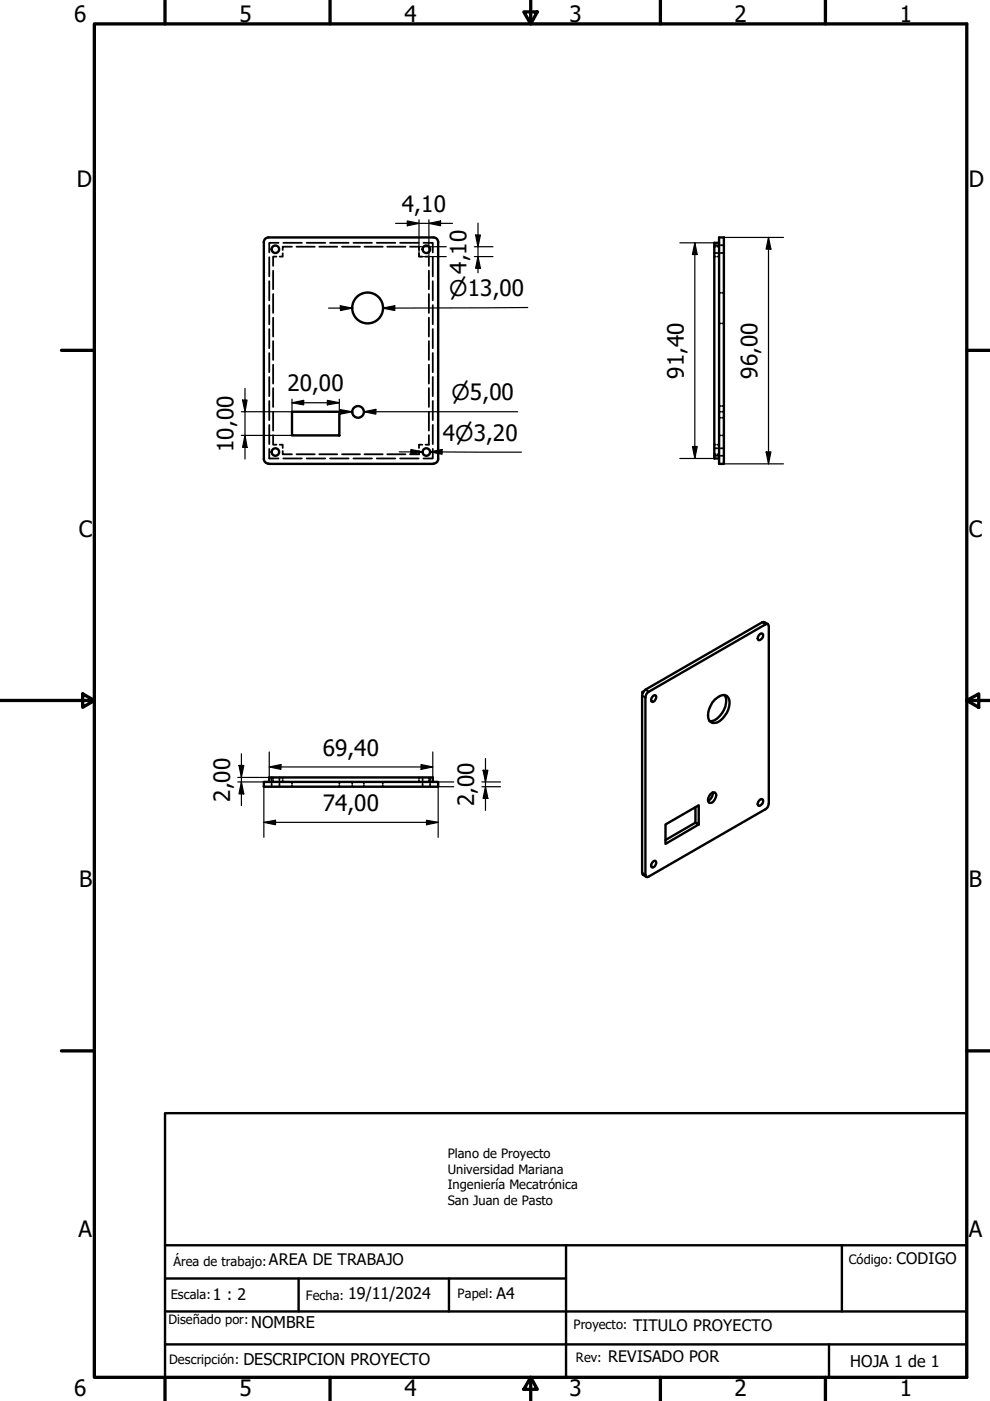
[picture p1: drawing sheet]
<svg xmlns="http://www.w3.org/2000/svg" width="210mm" height="297mm" viewBox="0 0 210 297" stroke-linecap="round" stroke-linejoin="round" font-family="sans-serif">
<!-- layer: Oculto (ISO) -->
<g fill="none" stroke="#000" stroke-width=".38">
<path d="M57.1 54.5v4.1M57.1 59.6v4.1M57.9 57.4v3.9M58.6 54.4h-.7v2M59.1 51.5h-2v2M59.9 53.7v.7h-.6M60.1 51.5h3.9M61.9 52.3h-2v.7M62.9 52.3h3.8M65 51.5h4M67.7 52.3h3.8M70 51.5h3.9"/>
<path d="M72.5 52.3h3.8M74.9 51.5h4M77.3 52.3h3.9M79.9 51.5h3.9M82.1 52.3h3.9M84.8 51.5h4M86.9 52.3h1.9v.7M88.8 53.7v.7h.7M89.8 51.5h2v2M90.2 54.4h.7v2M90.9 57.4v3.9M91.8 54.5v4.1"/>
<path d="M91.8 59.6v4.1M151.4 52.3h.4M151.4 54.4h.4M151.4 52h.7M151.4 53.6h.7M152.1 52.3h.4M152.1 54.4h.4M152.8 52h.7M152.8 53.6h.7M57.1 64.7v4.1M57.1 69.8v4M57.1 74.9v4"/>
<path d="M57.1 79.9v4.1M57.9 62.3v4M57.9 67.4v4M57.9 72.3v4M57.9 77.3v4M90.9 62.3v4M90.9 67.4v4M90.9 72.3v4M90.9 77.3v4M91.8 64.7v4.1M91.8 69.8v4M91.8 74.9v4"/>
<path d="M91.8 79.9v4.1M152.5 62.1h.3M152.5 68.6h.3M153.1 62.1h.4M153.1 68.6h.4M57.1 95.2v2h2M57.1 85v4.1M57.1 90.1v4.1M57.9 92.3v2h.7M57.9 82.3v4M57.9 87.3v4M59.3 94.3h.6v.7"/>
<path d="M59.9 95.6v.7h2M60.1 97.2h3.9M62.9 96.3h3.8M65 97.2h4M67.7 96.3h3.8M70 97.2h3.9M72.5 96.3h3.8M74.9 97.2h4M77.3 96.3h3.9M79.9 97.2h3.9M82.1 96.3h3.9M84.8 97.2h4"/>
<path d="M88.8 95.6v.7h-1.9M89.5 94.3h-.7v.7M90.9 92.3v2h-.7M90.9 82.3v4M90.9 87.3v4M91.8 95.2v2h-2M91.8 85v4.1M91.8 90.1v4.1M151.4 94.3h.4M151.4 96.3h.4M151.4 95h.7M151.4 96.6h.7"/>
<path d="M152.1 94.3h.4M152.1 96.3h.4M152.5 92.3h.3M152.5 87.3h.3M152.5 86.1h.3M152.5 88.6h.3M152.8 95h.7M152.8 96.6h.7M153.1 92.3h.4M153.1 87.3h.4M153.1 86.1h.4M153.1 88.6h.4"/>
<path d="M57.6 164.8v.7M57.6 166.2v.6M57.9 164.8v.3M57.9 165.5v.3M59.2 164.8v.7M59.2 166.2v.6M59.9 164.8v.3M59.9 165.5v.3M61.9 165.8v.4M61.9 166.5v.3M71.9 165.8v.4M71.9 166.5v.3"/>
<path d="M74.7 165.8v.4M74.7 166.5v.3M77.2 165.8v.4M77.2 166.5v.3M81.2 165.8v.4M81.2 166.5v.3M88.8 164.8v.3M88.8 165.5v.3M89.6 164.8v.7M89.6 166.2v.6M90.9 164.8v.3M90.9 165.5v.3"/>
<path d="M91.2 164.8v.7M91.2 166.2v.6"/>
</g>
<!-- layer: Visible (ISO) -->
<g fill="none" stroke="#000" stroke-width=".51">
<path d="M56.9 50.3h35M56.9 50.3a.98 .98 0 0 0-1 1v46a.99 .99 0 0 0 1 1M91.9 50.3a.98 .98 0 0 1 1 1v46a.99 .99 0 0 1-1 1M152.5 50.3h1v48h-1zM152.5 51.5h-1.1v45.7h1.1M56.9 98.3h35M61.9 87.3h10v5h-10zM160.9 134.7l.5-.4 .3 .1a.85 .85 0 0 1-.1 .9 .85 .85 0 0 1-.9 .3v-.6zM162.8 132.3l-.7-.4h-.5l-24.8 14.3a1.63 1.63 0 0 0-.7 1.3v37.5l.1 .3 .8 .6M136.2 146.7l.1 .1M136.5 146.6l-.3 .1v.3M137.3 146.9l25-14.5 .5-.1 .2 .5v37.6a1.4 1.4 0 0 1-.7 1.2l-24.8 14.3h-.5l-.2-.4v-37.6z"/>
<path d="M138.6 147.5l.4-.1a1.01 1.01 0 0 1-.7 1.4l-.2-.1a1.05 1.05 0 0 1 .5-1.2zM151.6 148.3a2.3 2.3 0 0 1 2.5-.7 3.2 3.2 0 0 1-.4 4.2 2.31 2.31 0 0 1-3 1.3 2.87 2.87 0 0 1 0-3.5zM153.6 147.4a3.8 3.8 0 0 1-1 4.4 2.45 2.45 0 0 1-2.2 1.1M55.9 165.8h37v1h-37zM57.1 165.8v-1h34.7v1M147.4 171.2v3.2l-6.3 3.7M147.4 174.4l.7 .4-7 4.1v-4.1l7-4.1v4.1M150.6 168.4l.4-.3 .6-.1a.97 .97 0 0 1 0 1.5 .83 .83 0 0 1-.6 .7 .83 .83 0 0 1-.8-.2 1.74 1.74 0 0 1 .4-1.6zM151.1 168a1.82 1.82 0 0 1-1 1.8M160.9 169.8l.5-.4 .3 .1a.85 .85 0 0 1-.1 .9 .85 .85 0 0 1-.9 .3v-.6zM138.3 182.9l.5-.4h.2a1.01 1.01 0 0 1-.7 1.4 .69 .69 0 0 1 0-1z"/>
<circle cx="58.4" cy="52.8" r=".79"/>
<circle cx="90.4" cy="52.8" r=".79"/>
<circle cx="77.9" cy="65.3" r="3.3"/>
<circle cx="58.4" cy="95.8" r=".79"/>
<circle cx="75.9" cy="87.3" r="1.24"/>
<circle cx="90.4" cy="95.8" r=".79"/>
</g>
<!-- layer: Visible fina (ISO) -->
<path d="M161.6 131.9l.7 .5M136.1 147.5l.7 .4M136.8 146.2l.7 .5M136.1 185l.7 .5" fill="none" stroke="#000" stroke-width=".38"/>
<path d="M35 236h170v56h-170zM35 271.1h85M35 278.1h170M35 264h170M63.3 271.1v7M95.2 271.1v7M120 264v28M178.5 264v14.1M35 285h170M175.8 285v7" fill="none" stroke="#000" stroke-width=".51"/>
<!-- layer: Borde (ISO) -->
<g fill="none" stroke="#000" stroke-width=".7">
<path d="M20 5.1h185v286.9h-185zM35 0v5.1M70 0v5.1M111.1 2.5h2.8l-1.4 2.6zM112.5 0v5.1M140 0v5.1M175 0v5.1M13 74.3h7M205 74.3h5M0 148.5h20M17.5 147.1l2.5 1.4-2.5 1.5zM205 148.5l2.5-1.4v2.9z"/>
<path d="M205 148.5h5M13 222.8h7M205 222.8h5M35 292v5M70 292v5M112.5 292l1.4 2.6h-2.8zM112.5 292v5M140 292v5M175 292v5"/>
</g>
<!-- layer: Cota (ISO) -->
<g fill="none" stroke="#000" stroke-width=".25">
<path d="M83.9 47.4h12M86.4 46.8l2.4 .6-2.4 .5zM88.8 46.6v7.8h5.8M88.8 52.3h5.8M90.9 47.4l2.5-.6v1.1zM90.9 46.6v7.8M100.6 54.4h3.9M100.6 52.3h3.9M100.8 49.8h1.1l-.6 2.5zM101.3 54.4l.6 2.5h-1.1zM101.3 47.3v10.5M144.1 51.5h7.3"/>
<path d="M147.3 51.5l.5 2.5h-1zM147.3 51.5v45.7M153.5 50.3h12.6M162.9 50.3l.5 2.5h-1zM162.9 50.3v48M69.7 65.3h5M72.1 64.8l2.6 .5-2.5 .5zM81.2 65.3l2.5-.5v1zM111.9 65.2l-30.7 .1h2.5M51.2 92.3h10.7M51.4 84.8h1l-.5 2.5zM51.9 92.3l.5 2.6h-1z"/>
<path d="M51.9 82.3v15M61.9 85.4l2.5-.5v.9zM61.9 85.4h10M61.9 84.6v2.7h-10.7M69.4 84.9l2.5 .5-2.5 .4zM71.9 84.6v2.7M72.1 86.9l2.6 .4-2.6 .5zM74.7 87.3l-5 .1M77.2 87.3l2.5-.5v1zM79.7 87.3h-2.5h32.5M84.6 95.8h5M87.1 95.3l2.5 .5-2.5 .5z"/>
<path d="M91.2 95.8l2.5-.5v1zM93.7 95.8h-2.5l19.4 .1M144.1 97.2h7.3M146.8 94.7h1l-.5 2.5zM153.5 98.3h12.6M162.4 95.8h1l-.5 2.5zM51.2 159.8v11M57.1 159.4v5.4h-6.7M91.8 159.4v5.4M50.4 165.8h6.7M50.7 162.3h1l-.5 2.5zM51.2 165.8l.5 2.5h-1z"/>
<path d="M55.9 174.4l2.5-.5v1zM55.9 174.4h37M55.9 166.8v10.7M57.1 162.6l2.5-.5v1zM57.1 162.6h34.7M89.3 162.1l2.5 .5-2.5 .5zM90.4 173.9l2.5 .5-2.5 .5zM92.9 165.8h3.3M96.2 166.8h-3.3v10.7M102.2 165.8h3.9M102.2 166.8h3.9M102.4 163.3h1l-.5 2.5z"/>
<path d="M102.9 166.8l.5 2.5h-1zM102.9 160.8v11"/>
</g>
<g fill="#000">
<path d="M86.4 46.8l2.4 .6-2.4 .5zM90.9 47.4l2.5-.6v1.1zM100.8 49.8h1.1l-.6 2.5zM101.3 54.4l.6 2.5h-1.1zM147.3 51.5l.5 2.5h-1zM162.9 50.3l.5 2.5h-1zM72.1 64.8l2.6 .5-2.5 .5zM81.2 65.3l2.5-.5v1zM51.4 84.8h1l-.5 2.5zM51.9 92.3l.5 2.6h-1zM61.9 85.4l2.5-.5v.9zM69.4 84.9l2.5 .5-2.5 .4z"/>
<path d="M72.1 86.9l2.6 .4-2.6 .5zM77.2 87.3l2.5-.5v1zM87.1 95.3l2.5 .5-2.5 .5zM91.2 95.8l2.5-.5v1zM146.8 94.7h1l-.5 2.5zM162.4 95.8h1l-.5 2.5zM50.7 162.3h1l-.5 2.5zM51.2 165.8l.5 2.5h-1zM55.9 174.4l2.5-.5v1zM57.1 162.6l2.5-.5v1zM89.3 162.1l2.5 .5-2.5 .5zM90.4 173.9l2.5 .5-2.5 .5z"/>
<path d="M102.4 163.3h1l-.5 2.5zM102.9 166.8l.5 2.5h-1z"/>
</g>
<g font-size="4.8">
<text x="15.7" y="4.6">6</text>
<text x="50.8" y="4.6">5</text>
<text x="85.8" y="4.6">4</text>
<text x="120.8" y="4.6">3</text>
<text x="155.8" y="4.6">2</text>
<text x="190.8" y="4.6">1</text>
<text x="16.3" y="39.5">D</text>
<text x="205.4" y="39.5">D</text>
<text x="85.2" y="45">4,10</text>
<text x="98.9" y="58" transform="rotate(-90 98.9 58)">4,10</text>
<text x="61" y="83">20,00</text>
<text x="145" y="80.3" transform="rotate(-90 145 80.3)">91,40</text>
<text x="160.6" y="80.3" transform="rotate(-90 160.6 80.3)">96,00</text>
<text x="49.5" y="95.8" transform="rotate(-90 49.5 95.8)">10,00</text>
<text x="93.9" y="93.5">4⌀3,20</text>
<text x="16.7" y="113.8">C</text>
<text x="205.4" y="113.8">C</text>
<text x="68.5" y="160.2">69,40</text>
<text x="48.8" y="170" transform="rotate(-90 48.8 170)">2,00</text>
<text x="68.5" y="172">74,00</text>
<text x="100.5" y="171" transform="rotate(-90 100.5 171)">2,00</text>
<text x="16.8" y="188">B</text>
<text x="205.4" y="188">B</text>
<text x="16.6" y="262.3">A</text>
<text x="205.4" y="262.3">A</text>
<text x="15.7" y="296">6</text>
<text x="50.8" y="296">5</text>
<text x="85.8" y="296">4</text>
<text x="120.8" y="296">3</text>
<text x="155.8" y="296">2</text>
<text x="190.8" y="296">1</text>
</g>
<g font-size="4.6">
<text x="95.2" y="62.9">⌀13,00</text>
<text x="95.7" y="84.9">⌀5,00</text>
</g>
<g font-size="3.4">
<text x="57" y="268.2">AREA DE TRABAJO</text>
<text x="190.1" y="267.9">CODIGO</text>
<text x="45.1" y="275.6">1 : 2</text>
<text x="73.8" y="275.4">19/11/2024</text>
<text x="105.3" y="275.4">A4</text>
<text x="53.3" y="281.5">NOMBRE</text>
<text x="134.2" y="282.2">TITULO PROYECTO</text>
<text x="51.6" y="289.4">DESCRIPCION PROYECTO</text>
<text x="129" y="288.8">REVISADO POR</text>
<text x="180.3" y="289.8">HOJA 1 de 1</text>
</g>
<g font-size="2.7">
<text x="94.9" y="245.6">Plano de Proyecto</text>
<text x="94.9" y="248.9">Universidad Mariana</text>
<text x="94.9" y="252.1">Ingeniería Mecatrónica</text>
<text x="94.9" y="255.4">San Juan de Pasto</text>
<text x="36.8" y="268.3">Área de trabajo:</text>
<text x="180" y="268.1">Código:</text>
<text x="36.2" y="275.5">Escala:</text>
<text x="64.8" y="275.6">Fecha:</text>
<text x="97" y="275.3">Papel:</text>
<text x="35.8" y="280.7">Diseñado por:</text>
<text x="121.6" y="281.9">Proyecto:</text>
<text x="35.9" y="289.3">Descripción:</text>
<text x="122.1" y="288.8">Rev:</text>
</g>
</svg>
